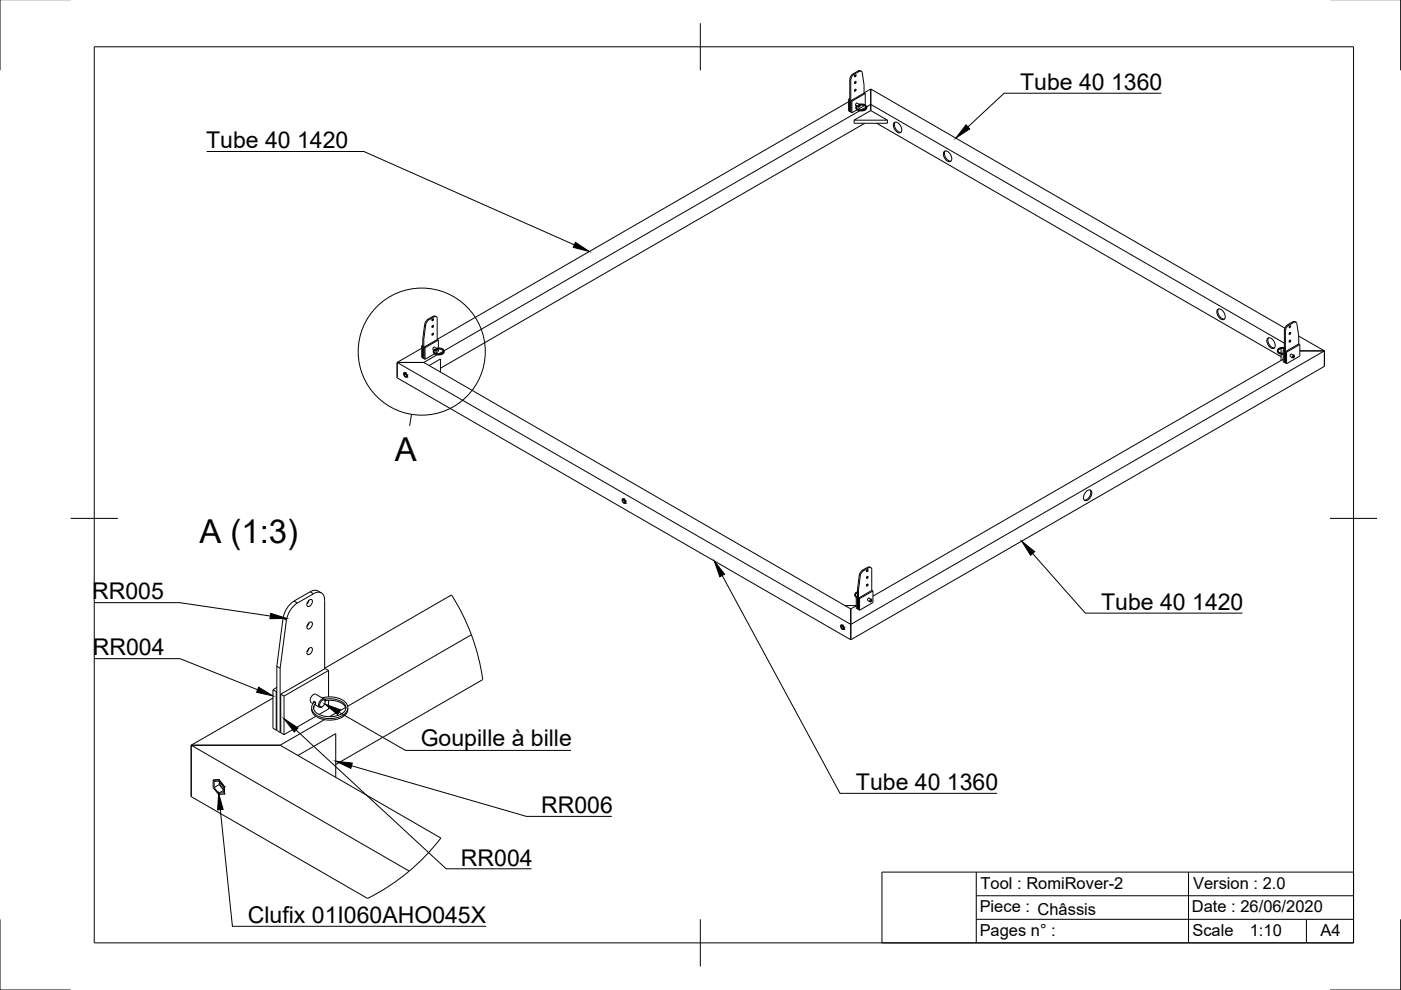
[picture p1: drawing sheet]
<svg xmlns="http://www.w3.org/2000/svg" width="297mm" height="210mm" viewBox="0 0 297 210" stroke-linecap="round" stroke-linejoin="round" font-family="sans-serif">
<!-- layer: Visible -->
<g fill="none" stroke="#000" stroke-width=".21">
<path d="M180.4 17v6.8M181.3 17.3l-.1 .3M181.3 19l-.1 .2M181.3 15.9l-.1 .2M181.3 15.9h.2v.2l-.3 .2zM181.3 18.9h.2v.3l-.3 .1zM181.3 17.3h.2v.3l-.3 .1zM182.4 15l.2 .1M182.4 15h-.3a2.93 2.93 0 0 0-1.9 1.5v7.2M182.8 15.5l.4 2.5v1.7l1.4-.8M182.8 15.4l-.2-.3a2.58 2.58 0 0 0-2 1.2l-.2 .7M183.5 19.8l-2.9 1.7"/>
<path d="M183.5 19.8l-.3-.1-2.8 1.7M183.5 19.8v2.5M184.6 18.9v4.5M184.6 18.9l87.8 50.7M179.9 21.1v2.4l.2 .1M179.9 21.1l.2 .1M179.9 21.6l-87.2 50.4M180.1 21.2v2.4M180.2 21.2h-.1M180.2 20.9l-.3 .2M180.2 23.6h-.1M180.2 23.7l.2 .1"/>
<path d="M180.4 21.4l.2 .1M180.4 21.4v2.4l.2 .1M180.4 23.7v.1M180.6 21.5v2.4M181.1 25.5v.6h7.1v-.6M181.1 25.5h7.1M181.4 22.4l.1 .1M181.5 22.8l.2 .5 .9 .2 .8-.2 .4-.5M181.6 22.7v.1M181.6 22.6v.1M181.7 22.3v.2M181.7 22.3l-.1 .1"/>
<path d="M181.7 22.5l.3 .2M181.7 21.9l.6 .3M181.7 23.3l-1.1 .6M181.8 21.9l-.4 .1v.4M182.1 22.1l.7-.1 .6 .2 .3 .3v.4l-.6 .5h-.9l-.7-.5v-.2l.2-.4M182.1 22.7h.1M182.2 22.3h.1v.2l-.3 .2zM182.3 22.2l1 .1 .3 .3v.3l-.5 .4h-.9l-.6-.4 .1-.4M182.3 23.5l-88.2 50.9M182.3 22.2h.1M182.3 22.4v-.2l-.3 .1-.1 .3 .2 .1M182.3 22.3h.9l.4 .5"/>
<path d="M183.3 22.4l-1.4 .8M183.3 26.1l-89.9 52M183.6 22.7l-1 .6M183.7 22.6l.9-.5 87.7 50.7M184.6 23.4l3.6 2.1M184.6 23.4l-3.5 2.1M185.9 26.1l85.7 49.5M189.7 25.9a1.45 1.45 0 0 1 1.2 2.2 1.45 1.45 0 0 1-1.2-2.2zM189.8 25.9a1.57 1.57 0 0 0 1.2 2.1M200.3 32.1a1.45 1.45 0 0 1 1.2 2.1 1.45 1.45 0 0 1-1.2-2.1zM200.4 32a1.57 1.57 0 0 0 1.2 2.2M84.2 76.8h5.7"/>
<path d="M84.2 76.8v3.3l96.2 55.6M85.6 79.1h.1M85.6 79.1v.5l.4 .4h.3M85.7 79.5v-.3l.3-.1 .2 .4v.4h-.2M85.7 79.5l.3 .4M86 79.1l.3 .4M86 79.1h-.4M86 79.1h.1M86 79.3v-.1l.2 .4M86 79.3l.2 .4M86 79.3l-.3 .2M86.2 79.7l-.2 .2"/>
<path d="M86.3 79.5v.1M86.3 79.5h.1M86.3 80h.1M86.3 79.5v.5M86.3 79.9v.1M89.4 73.3l.2 .1M89.4 73.3v2.5l.5 .2M89.4 73.8l-5.2 3M89.6 73.2l-.2 .1M89.6 71.8v4.1M89.6 71.8l.3 .2M89.9 76.8l90.5 52.3"/>
<path d="M89.9 72v4M89.9 73.6l.2 .1M89.9 73.6v2.5l.2 .1M89.9 76h.1M90 68.8l-.4 3M90.1 73.7v2.5M90.3 68.9l-.4 3.1M91 77.5l2.4-1.4v2.8M91.7 67.6l-.1 .2M91.7 70.7l-.1 .2M91.7 69.1l-.1 .2M91.7 69h.2v.3l-.3 .1z"/>
<path d="M91.7 70.7h.2v.2l-.3 .2zM91.7 67.6h.2v.3l-.3 .1zM91.8 74.1l.1 .1M91.9 74.5l.2 .5 .8 .3 .9-.2 .4-.6M92 74.3v.2M92.1 74.1v.1M92.1 74.1h-.1M92.1 74.3l.3 .1M92.1 73.6l.6 .3 1 .1 .3 .5-.3 .4-.9 .1-.7-.3v-.5M92.1 75l-2 1.2M92.2 73.6l-.4 .2v.3M92.5 67.2l-.4-.2-.3 .1a2.3 2.3 0 0 0-1.8 1.7"/>
<path d="M92.5 73.8h.7l.6 .1 .3 .4v.4l-.6 .4h-.9l-.7-.4v-.3l.2-.3M92.6 74h.1v.3l-.3 .1zM92.7 75.2l-2.8 1.6M92.7 67.6v4.4M92.7 67.6l-.2-.5a2.26 2.26 0 0 0-1.8 .9l-.4 .9M92.7 74l.9 .1 .4 .4M92.7 74.1h.1M92.7 72l-2.8 1.6M92.7 72l.2 .1M92.7 73.9h.1M92.7 74v-.1l-.3 .1-.1 .3 .2 .1M92.9 72.1l-2.8 1.6"/>
<path d="M92.9 72.1v1.7M92.9 74v.5l-.6 .4M94 74.5l-1 .5M258.2 65.5a1.45 1.45 0 0 1 1.3 2.2 1.45 1.45 0 0 1-1.3-2.2zM258.4 65.5a1.57 1.57 0 0 0 1.2 2.1M268.9 71.7a1.45 1.45 0 0 1 1.2 2.1 1.45 1.45 0 0 1-1.2-2.1zM269 71.6a1.57 1.57 0 0 0 1.2 2.2M270.8 74.4l.1 .3 .3 .3 .9 .1M271.6 73.7h.1M271.6 73.9v1M271.6 75.1v1.3M271.9 73.9l.4 .2-.2 .2"/>
<path d="M272.1 74.3l.2 .1M272.1 74.3v2.4l.7 .4M272.1 76.2l-87 50.2M272.3 73.8h-.8l-.5 .5 .3 .5 .8 .1M272.3 73.7l-.9 .1-.6 .5 .4 .6 .9 .1M272.3 73.9h-.8l-.5 .5M272.3 74.4h.1M272.3 76.8h.1M272.6 74.5l.2 .2M272.6 74.5v2.5M272.8 74.7v2.4M273.4 70.5l-.1 .2"/>
<path d="M273.4 72.1l-.1 .3M273.4 69.1l-.1 .2M273.5 69.1h.1v.2l-.2 .2zM273.5 72.1h.1v.3l-.2 .1zM273.5 70.5h.1v.3l-.2 .1zM273.6 75.6l.4 .3M273.9 75.1l.4 .2M273.9 75.1l-.3 .1v.4M274.2 75.9h-.1M274.3 75.5l.2 .1-.3 .2zM274.4 75.4v.1M274.4 75.4l-.4 .1 .1 .4"/>
<path d="M274.5 68.2l.3 .1M274.6 68.2h-.4a2.93 2.93 0 0 0-1.8 1.5l-.1 7.1M275 68.7l.4 2.6M275 68.6l-.3-.3a2.88 2.88 0 0 0-2 1.2l-.2 .7 .1 6.8M275.4 71.3l5.4 3.1M275.4 71.3v1.6M275.4 72.9l.2 .1M275.4 72.9l-2.8 1.6M275.6 73l-2.8 1.7M275.6 73v2.5l-2.8 1.6M275.6 74.4h5.2M280.8 74.4v3.3l-100.4 58"/>
<path d="M280.8 74.4l-100.4 58-96.2-55.6M131.9 105.8h.1M131.9 105.8v.5l.4 .4h.3M132 106.3v-.4h.3l.3 .3v.4l-.3 .1M132 106.3l.3 .4M132.3 105.8l.3 .4M132.3 105.8h-.4M132.3 105.8h.1M132.3 106.1l.2 .2M132.3 106.1l-.3 .2M132.3 105.9v.2M132.3 105.9l.2 .4"/>
<path d="M132.5 106.3l.1 .1M132.6 106.5l-.3 .2M132.6 106.2v.5M132.6 106.2h.1M132.6 106.7h.1M230.3 104.2a.65 .65 0 0 1 1.1-.1 1.54 1.54 0 0 1-1.4 2 1.41 1.41 0 0 1 .3-1.9zM231.1 103.9a1.57 1.57 0 0 1-1.2 2.1M60.7 131.5l-1.3 10.2M65.4 132.1l.7-.2a.97 .97 0 0 1-.9 1.4 .84 .84 0 0 1 .2-1.2zM65.4 137.6l.7-.3a.97 .97 0 0 1-.9 1.5 .84 .84 0 0 1 .2-1.2zM65.4 127.4l.7-.3a.97 .97 0 0 1-.9 1.5 .84 .84 0 0 1 .2-1.2zM65.5 127.3l-.4 .7"/>
<path d="M65.5 137.5l-.4 .7M65.5 132l-.4 .8M68.1 125.7a1.81 1.81 0 0 0-2.3-.2l-3.9 2.3-.9 .9-.6 1.1-.4 1.3-1.3 10.2M68.8 127.2a1.43 1.43 0 0 0-.7-1.5 1.43 1.43 0 0 0-1.6 .2l-3.4 2a5.2 5.2 0 0 0-2.4 3.6M68.8 127.2v14.6M99.9 134.6l-26.2 15.1M178.2 132.6h.1M178.2 132.6v.4l.4 .5 .3-.1M178.3 133v-.4h.3l.3 .4v.4h-.3M178.3 133l.3 .4M178.6 132.5l.3 .5M178.6 132.5l-.4 .1"/>
<path d="M178.6 132.5h.1M178.6 132.8v-.1l.3 .4M178.6 132.8l.3 .4M178.6 132.8l-.3 .2M178.9 133.2l-.3 .2M178.9 133l.1 .1M178.9 133h.1M178.9 133.4h.1M178.9 133v.4M179 133.3l-.1 .1M179.1 128.4h2.4M180.4 129.1v6.6"/>
<path d="M181.2 126.1l.3 .5M181.5 126.5l.3 .2M181.5 126.5v2.5l.3 .1M181.5 128.4l-1.1 .7M181.8 126.7v2.4M181.8 125.6l-.4 .4 .3 .5M181.8 125.5l-.6 .5 .3 .5M181.8 125.7l-.4 .4M181.8 126.4l-.3 .1M181.8 126.6v.1M181.8 129.1h.1M181.8 125v4.1l.4 .3"/>
<path d="M181.8 125l.2 .2M182 125.2v4.1M182 129.2h.1M182.2 126.9v2.5M182.4 122.1l-.4 3.1M182.9 120.9l-.6 .7-.5 3.4M183.8 120.8l-.1 .3M183.8 123.9l-.1 .2M183.8 122.3l-.1 .2M183.9 122.2h.1v.3l-.2 .1zM183.9 123.9h.1v.2l-.2 .2zM183.9 120.8h.1v.3l-.2 .1z"/>
<path d="M183.9 120.3l-1 .6M184.3 126.8l.4 .3M184.3 126.8l-.4 .4 .5 .4M184.4 120.2l.2 .2M184.4 120.2l-.5 .1M184.7 127.2l.2 .1-.3 .3zM184.8 127.1v.1M184.8 127.1l-.4 .1v.4h.2M184.8 120.8v4.4M184.9 120.8l-.3-.4a2.26 2.26 0 0 0-1.7 .8l-.5 .9M185.1 125.3l-.2-.1-2.9 1.6 .2 .1M185.1 125.3l-2.9 1.6"/>
<path d="M185.1 125.3v2.5l-2.9 1.6M40.5 158h18.9M40.5 158v10.9l37.4 21.6M40.5 158l46.3 26.7M57.9 146.2l.7 .4M57.9 146.2v8.2l.7 .4M57.9 148l-17.4 10M58.6 146.6v8.2M58.7 145.7l-.8 .5M58.7 146.6h-.1M58.7 154.7l-.1 .1M58.7 141.3l.7 .4"/>
<path d="M58.7 141.3v13.6l.7 .4M59.4 158l34.1 19.7M59.4 141.7v13.6M59.5 147.2l.7 .4M59.5 147.2v8.2l.7 .4M59.5 155.2l-.1 .1M60.2 147.6v8.2M66.1 150.2l.2 .9 .6 .7 1.3 .6 1.5 .3 1.3-.1 1.5-.5 1-.9 .2-1M66.5 149.7v.5M66.7 149.4l1 .6M66.7 148.8l.2 .2-.1 .3M66.7 148.8h-.2v.2"/>
<path d="M67 147.2l1.7 1M67 151.9l-6.8 3.9M67 147.2a1.16 1.16 0 0 0-1 1.7l.4 .3M68.1 148.7l.7-.3a.97 .97 0 0 1-.9 1.5 .84 .84 0 0 1 .2-1.2zM68.3 148l2.2-.2 1.9 .5 .7 .5 .5 .7 .1 .7-.1 .5-.8 .9-1.4 .6-1.9 .2-1.3-.3-1.3-.6-.7-.8-.1-.4v-.7l.6-.8M68.3 149.8l-.1 .1M68.8 148.3l2.1-.1 1.6 .6 .5 .4 .3 .7-.1 .8-1 .8-1 .3-.9 .1-1.6-.1-1.3-.4-.6-.6-.3-.8 .4-.9M68.8 152.6l-9.4 5.4M68.8 141.7l26.9-15.6a44.9 44.9 0 0 1 6.7 18l-31.2 18M68.9 148.8l-.1-.6a1.16 1.16 0 0 0-1.1 1.8l.6-.1M69 148.2v.3l-.1-.3M69 148.5h1.4l1.5 .3 1 .7 .4 .7"/>
<path d="M69.7 142.1l-.8-.4-9.4 5.5M69.7 142.1l-9.5 5.5M69.7 142.1v5.7M69.7 148.5v1.8l-2.1 1.2M73.3 150l-3.4 1.9M45.2 165.4h.1M45.2 165.4v1.6l1.2 1.5 1.1-.1M45.4 167v-1.3l1-.1 .9 1.2v1.3l-.9 .1M45.4 167l1 1.2M46.4 165.3l1.1 1.5M46.4 165.3l-1.2 .1M46.4 165.3h.1"/>
<path d="M46.5 166.3v-.5l.3 .9 .5 .6M46.5 166.3l.8 1.1M46.5 166.3l-1.1 .7M47.3 167.6l-.9 .6M47.5 166.8v1.6M47.5 166.8h.1M47.5 168.4h.1M63.2 160.2l8-4.7v9.3M93.5 177.7a44.9 44.9 0 0 1-6.7 7M86.8 184.7a44.9 44.9 0 0 1-8.8 5.8"/>
</g>
<!-- layer: Visible Narrow -->
<g fill="none" stroke="#000" stroke-width=".21">
<path d="M180.2 16.9l.2 .1M180.9 15.7l.2 .1M181.9 15.1l.2 .1M90 68.8l.3 .1M90.7 67.7l.3 .1M91.8 67.1l.2 .1M272.3 70.1l.2 .1M273 68.8l.2 .2M274 68.3l.3 .1M60 131.1l.7 .4M62.3 127.4l.8 .5M65.8 125.5l.7 .4"/>
<path d="M182.2 122l.2 .1M182.9 120.9l.2 .1M183.9 120.3l.2 .1"/>
</g>
<!-- layer: Border -->
<path d="M0 -.1v15M297 -.1v15M20 9.9h267v190h-267zM148.5 4.9v10M15 109.9h10M282 109.9h10M0 194.9v15h15M148.5 194.9v10M297 194.9v15h-15" fill="none" stroke="#000" stroke-width=".21"/>
<!-- layer: TitleBlock -->
<path d="M187 184.9h100v15h-100zM207 194.9h80M207 189.9h80M207 184.9v15M252 184.9v15M277 194.9v5" fill="none" stroke="#000" stroke-width=".21"/>
<!-- layer: Annotations -->
<g fill="none" stroke="#000" stroke-width=".21">
<path d="M246.2 19.8h-33.3l-7.7 7.1M43.8 32.1h33.4l44.6 19.8M87.2 87.9l-.4 2.4M218.9 117.3l11.2 12.7h33.3M19.9 127.8h18.2l19.2 2.8M20.1 139.7h18.1l16.4 6.5M153.1 122l25 46.2h33.3M62.8 154.8l31.8 29.4h18.1M71.9 151l14.1 8.1h35.1M46.7 171.7l2.6 24.7h53.8M74.5 162.4l37.1 10.7h18.1"/>
<circle cx="89.4" cy="74.6" r="13.5"/>
</g>
<path d="M204.8 26.5l.8 .8-3 2zM122 51.4l3 1.9-3.5-.9zM216.6 114.7l2.8 2.3-.9 .7zM57.4 130l3.4 1.1-3.6 .1zM151.4 118.9l2.2 2.8-1 .6zM54.8 145.7l3.1 1.8-3.5-.7zM60.2 152.4l3 1.9-.8 .9zM68.9 149.3l3.3 1.2-.6 1zM46.4 168.2l.9 3.4-1.2 .1zM71.2 161.4l3.5 .4-.3 1.1z" fill="#000" stroke="#000" stroke-width=".21"/>
<g font-size="7">
<text x="83.7" y="97.8">A</text>
<text x="42.3" y="115.2">A (1:3)</text>
</g>
<g font-size="4.9">
<text x="216.3" y="19.1">Tube 40 1360</text>
<text x="43.7" y="31.4">Tube 40 1420</text>
<text x="19.5" y="127.1">RR005</text>
<text x="233.5" y="129.3">Tube 40 1420</text>
<text x="19.7" y="139">RR004</text>
<text x="89.2" y="158.1">Goupille à bille</text>
<text x="181.5" y="167.5">Tube 40 1360</text>
<text x="114.7" y="172.4">RR006</text>
<text x="97.7" y="183.5">RR004</text>
<text x="52.5" y="195.7">Clufix 01I060AHO045X</text>
</g>
<g font-size="3.5">
<text x="207.9" y="188.4">Tool : RomiRover-2</text>
<text x="253" y="188.4">Version : 2.0</text>
<text x="207.7" y="193.4">Piece : Châssis</text>
<text x="252.7" y="193.5">Date : 26/06/2020</text>
<text x="207.7" y="198.4">Pages n° :</text>
<text x="252.8" y="198.5">Scale</text>
<text x="265" y="198.5">1:10</text>
<text x="280" y="198.4">A4</text>
</g>
</svg>
